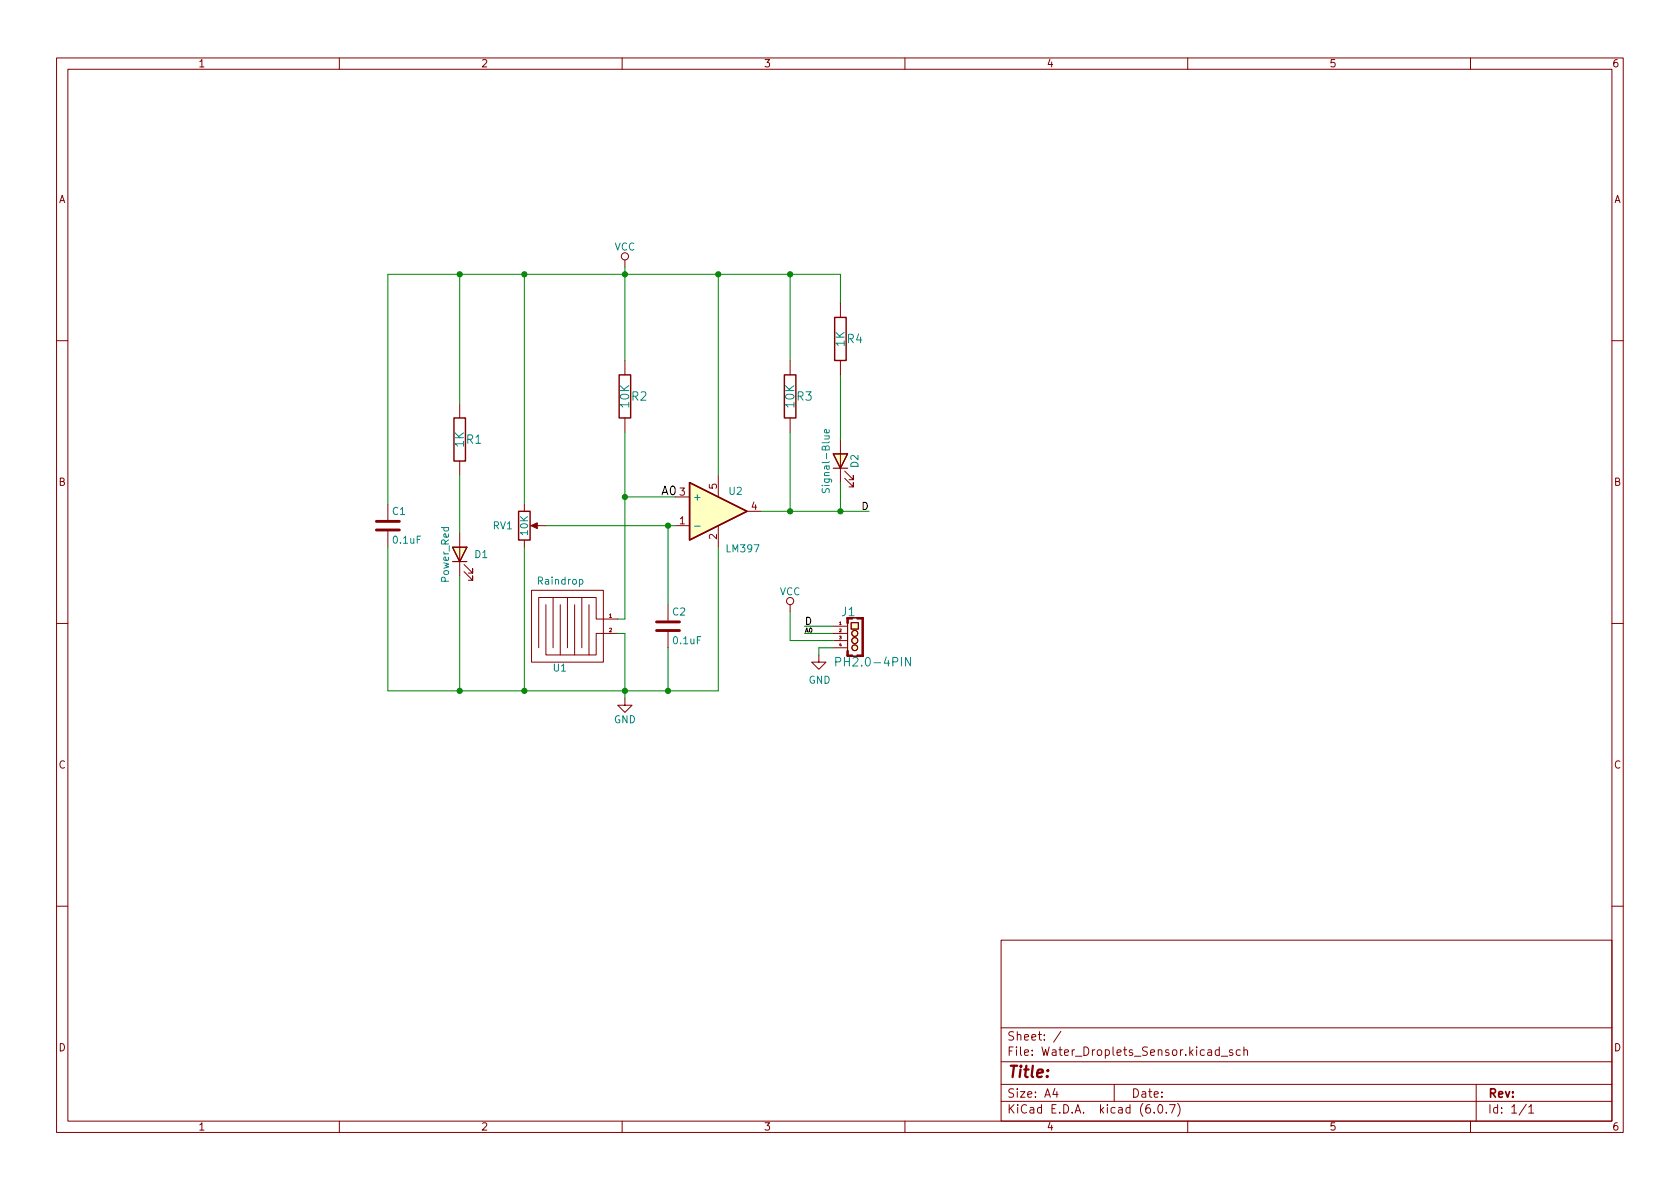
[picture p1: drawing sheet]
<svg xmlns="http://www.w3.org/2000/svg" width="297mm" height="210mm" viewBox="0 0 297 210" stroke-linecap="round" stroke-linejoin="round" font-family="sans-serif">
<g fill="none" stroke="#840000" stroke-width=".18">
<path d="M10 10.2h277v190.1h-277zM12 12.2h273v186.1h-273zM60 10.2v2M110 10.2v2M160 10.2v2M210 10.2v2M260 10.2v2M110.5 46v1.2M148.6 53.6v2.5M10 60.2h2M81.3 71.4v2.5M110.5 63.7v2.6"/>
<path d="M110.5 73.9v2.5M139.7 63.7v2.6M139.7 73.9v2.5M148.6 63.7v2.6M148.6 77.7v7.6M285 60.2h2M68.6 89.1v2.8M68.6 94v2.8M81.3 81.5v2.6M81.3 94.2v7.6M82 99.8l1.6 1.5v-.7v.7h-.8M92.7 89.1v1.3"/>
<path d="M92.7 95.5v1.3M94.2 93h2.3M119.4 93h2.5M119.4 87.9h2.5M127 84.1v3.8M127 93v3.8M132.1 90.4h2.5M149.4 84.6l1.5 1.5v-.8v.8h-.8M149.4 83.3l1.5 1.5v-.7v.7h-.8M10 110.2h2M82 101.1l1.6 1.5v-.8v.8h-.8M94 104.4h12.7v12.7h-12.7z"/>
<path d="M96.5 106.9v8.9h7.6M97.8 105.7v8.8M99.1 106.9v8.9M100.3 105.7v8.8M101.6 106.9v8.9M102.9 105.7h-7.7v8.8M104.1 106.9v8.9h1.3v-3.8h3.8M109.2 109.5h-3.8v-3.8h-2.5v8.8M118.1 106.9v2.8M118.1 111.8v2.7M139.7 106.9v1.3M144.8 115.8v1.3h1.2l-1.2 1.3-1.3-1.3h1.3"/>
<path d="M147.3 112h2.6M147.3 110.7h2.6M147.3 113.3h2.6M147.3 114.5h2.6M149.9 109.2h2.6v6.9h-2.6zM149.9 110.2v4.9M150.5 110.1h1.3v1.1h-1.3zM285 110.2h2M110.5 123.4v1.3h1.3l-1.3 1.3-1.3-1.3h1.3M10 160.2h2M177 166.3h108v32h-108zM285 160.2h2"/>
<path d="M60 198.3v2M110 198.3v2M160 198.3v2M177 194.8h108M177 191.8h108M177 187.8h108M177 181.8h108M186.5 192.5l-.4 1h1M186.9 193v1M187.6 182.4l-1.3 1.9M197 191.8v3M204.1 196.7v.1"/>
<path d="M204.9 195.4l.2-.1a.81 .81 0 0 1 .6 .7 .81 .81 0 0 1-.3 .8h-.2a.81 .81 0 0 1-.6-.6 .81 .81 0 0 1 .3-.8zM206.2 196.7v.1M206.8 195.3h1l-.7 1.5M208.2 195.1a1.72 1.72 0 0 1 0 2.3M210 198.3v2M215.6 185.7l-.5-.1-.2 .3v.4l.1 .3h.6M215.6 185.1v1.5M215.9 186.8h1.2M217.9 185.7l-.3-.1-.2 .2v.3l.5 .1v.4h-.5M219.3 185.7l-.4-.1-.3 .3v.4l.1 .3h.6M219.9 185.8l.2-.2 .4 .1 .1 .9M219.9 185.1v1.5"/>
<path d="M260 198.3v2M261 191.8v6.5M269.9 195.3l-1.3 1.9M270.3 195.8l.4-.5v1.5M270.3 196.8h.9"/>
<circle cx="110.5" cy="45.3" r=".63"/>
<circle cx="139.7" cy="106.3" r=".63"/>
<circle cx="151.1" cy="113.3" r=".53"/>
<circle cx="151.1" cy="112" r=".53"/>
<circle cx="151.1" cy="114.5" r=".51"/>
</g>
<path d="M147.6 56.1h2v7.6h-2zM80.3 73.9h2v7.6h-2zM109.5 66.3h2v7.6h-2zM138.7 66.3h2v7.6h-2zM91.7 90.4h2v5.1h-2zM121.9 85.3l10.2 5.1-10.2 5.1z" fill="none" stroke="#840000" stroke-width=".25"/>
<g fill="#840000" stroke="#840000" stroke-width=".18">
<path d="M93.9 93l1.1-.5v1z"/>
<path d="M152.4 109.2h.3v6.9h-.3z"/>
<path d="M150.7 109.2l.8 .1z"/>
<path d="M151.5 109.2h1.2v.3h-1.2z"/>
<path d="M149.7 115.1h.3v.8h-.3z"/>
<path d="M149.7 109.2h.3v1h-.3z"/>
</g>
<path d="M66.5 93.7h4.1M66.5 92.2h4.1M116.1 111.5h4M116.1 110h4" fill="none" stroke="#840000" stroke-width=".51"/>
<path d="M146.6 76v.4l-.2 .1h-.6v-.5l.3-.1 .1 .6M122.8 93h1M145.4 86.4v.5l.1 .2h.3l.3-.6 .3-.1 .2 .2v.5M102.5 102.5h.3l.3 .2-.2 .6h-.4M147.8 117.1l.7-.1 .1-.2v-.4l-.2-.1h-.6v1.5M161 116.3v1.5l-.9-1.5v1.5" fill="none" stroke="#008484" stroke-width=".18"/>
<g fill="#ffffc2" stroke="#ffffc2" stroke-width=".18">
<path d="M80 96.8h2.5l-1.2 2.5z"/>
<path d="M147.3 80.3h2.6l-1.3 2.5z"/>
<path d="M121.9 85.3l10.2 5.1-10.2 5.1z"/>
<path d="M150.5 110.1h1.3v1.1h-1.3z"/>
<circle cx="151.1" cy="114.5" r=".51"/>
<circle cx="151.1" cy="113.3" r=".53"/>
<circle cx="151.1" cy="112" r=".53"/>
</g>
<path d="M80 96.8h2.5l-1.2 2.5zM80 99.3h2.5M147.3 80.3h2.6l-1.3 2.5zM147.3 82.8h2.6" fill="none" stroke="#840000" stroke-width=".2"/>
<g fill="none" stroke="#008400" stroke-width=".18">
<path d="M81.3 48.5v22.9M92.7 48.5v40.6M110.5 47.2v16.5M127 48.5v35.6M139.7 48.5v15.2M148.6 53.6v-5.1h-80v40.6M110.5 76.4v33.1h-1.3M139.7 76.4v14M148.6 66.3v11.4M68.6 96.8v25.4h58.4v-25.4M81.3 84.1v10.1M92.7 96.8v25.4"/>
<path d="M96.5 93h22.9M110.5 87.9h8.9M118.1 93v13.9M134.6 90.4h19.1M148.6 85.3v5.1M81.3 101.8v20.4M109.2 112h1.3v11.4M118.1 114.5v7.7M139.7 108.2v5.1h7.6M142.2 112h5.1M142.2 110.7h5.1M147.3 114.5h-2.5v1.3"/>
</g>
<g fill="#008400" stroke="#008400" stroke-width=".18">
<circle cx="81.3" cy="122.2" r=".46"/>
<circle cx="110.5" cy="48.5" r=".46"/>
<circle cx="110.5" cy="87.9" r=".46"/>
<circle cx="81.3" cy="48.5" r=".46"/>
<circle cx="92.7" cy="48.5" r=".46"/>
<circle cx="92.7" cy="122.2" r=".46"/>
<circle cx="127" cy="48.5" r=".46"/>
<circle cx="110.5" cy="122.2" r=".46"/>
<circle cx="139.7" cy="90.4" r=".46"/>
<circle cx="118.1" cy="122.2" r=".46"/>
<circle cx="118.1" cy="93" r=".46"/>
<circle cx="139.7" cy="48.5" r=".46"/>
<circle cx="148.6" cy="90.4" r=".46"/>
</g>
<text font-size="2.8" fill="#840000" x="178" y="190.6">Title:</text>
<g font-size="2.1" fill="#008484">
<text x="149.3" y="61.3" transform="rotate(-90 149.3 61.3)">1K</text>
<text x="149.8" y="60.7">R4</text>
<text x="111.7" y="70.8">R2</text>
<text x="140.9" y="70.8">R3</text>
<text x="111.2" y="72" transform="rotate(-90 111.2 72)">10K</text>
<text x="140.4" y="72" transform="rotate(-90 140.4 72)">10K</text>
<text x="82" y="79.1" transform="rotate(-90 82 79.1)">1K</text>
<text x="82.5" y="78.5">R1</text>
<text x="148.8" y="109">J1</text>
<text x="148.7" y="117.9">PH2.0-4PIN</text>
</g>
<text font-size="2.1" x="116.8" y="87.6">A0</text>
<g font-size="2.1" fill="#840000">
<text x="178" y="184">Sheet: /</text>
<text x="178" y="186.7">File: Water_Droplets_Sensor.kicad_sch</text>
<text x="178" y="196.9">KiCad E.D.A. kicad (6.0.7)</text>
<text x="178" y="194.1">Size: A4</text>
<text x="200" y="194.1">Date:</text>
<text x="263" y="194.1">Rev:</text>
<text x="263" y="196.9">Id: 1/1</text>
</g>
<g font-size="1.8" fill="#840000">
<text x="35" y="11.9">1</text>
<text x="85" y="11.9">2</text>
<text x="135" y="11.9">3</text>
<text x="185" y="11.9">4</text>
<text x="235" y="11.9">5</text>
<text x="285" y="11.9">6</text>
<text x="10.3" y="35.9">A</text>
<text x="285.3" y="35.9">A</text>
<text x="10.3" y="85.9">B</text>
<text x="120.2" y="87.6">3</text>
<text x="126.7" y="86.5" transform="rotate(-90 126.7 86.5)">5</text>
<text x="285.3" y="85.9">B</text>
<text x="120.2" y="92.7">1</text>
<text x="126.7" y="95.4" transform="rotate(-90 126.7 95.4)">2</text>
<text x="132.9" y="90.2">4</text>
<text x="10.3" y="135.9">C</text>
<text x="285.3" y="135.9">C</text>
<text x="10.3" y="185.9">D</text>
<text x="285.3" y="185.9">D</text>
<text x="35" y="199.9">1</text>
<text x="85" y="199.9">2</text>
<text x="135" y="199.9">3</text>
<text x="185" y="199.9">4</text>
<text x="235" y="199.9">5</text>
<text x="285" y="199.9">6</text>
</g>
<g font-size="1.8" fill="#008484">
<text x="108.6" y="44.3">VCC</text>
<text x="151.8" y="82.7" transform="rotate(-90 151.8 82.7)">D2</text>
<text x="122.4" y="88.5">+</text>
<text x="128.9" y="87.5">U2</text>
<text x="146.7" y="86.4" transform="rotate(-90 146.7 86.4)">Signal-Blue</text>
<text x="69.4" y="91.1">C1</text>
<text x="87.2" y="93.6">RV1</text>
<text x="93.3" y="94.6" transform="rotate(-90 93.3 94.6)">10K</text>
<text x="69.6" y="96.1">0.1uF</text>
<text x="84" y="98.7">D1</text>
<text x="128.6" y="97.7">LM397</text>
<text x="79.4" y="102.9" transform="rotate(-90 79.4 102.9)">Power_Red</text>
<text x="95.2" y="103.4">Raindrop</text>
<text x="137.8" y="105.3">VCC</text>
<text x="118.9" y="108.8">C2</text>
<text x="119.1" y="113.9">0.1uF</text>
<text x="97.9" y="118.7">U1</text>
<text x="142.9" y="120.9">GND</text>
<text x="108.5" y="127.9">GND</text>
</g>
<g font-size="1.8">
<text x="152.4" y="90.2">D</text>
<text x="142.2" y="110.5">D</text>
</g>
<text font-size="1.1" x="142.2" y="111.9">A0</text>
<g font-size=".9" fill="#840000">
<text x="107.7" y="109.2">1</text>
<text x="107.7" y="111.8">2</text>
</g>
<g font-size=".7" fill="#840000">
<text x="148.4" y="110.5">1</text>
<text x="148.4" y="111.8">2</text>
<text x="148.4" y="113">3</text>
<text x="148.4" y="114.3">4</text>
</g>
</svg>
